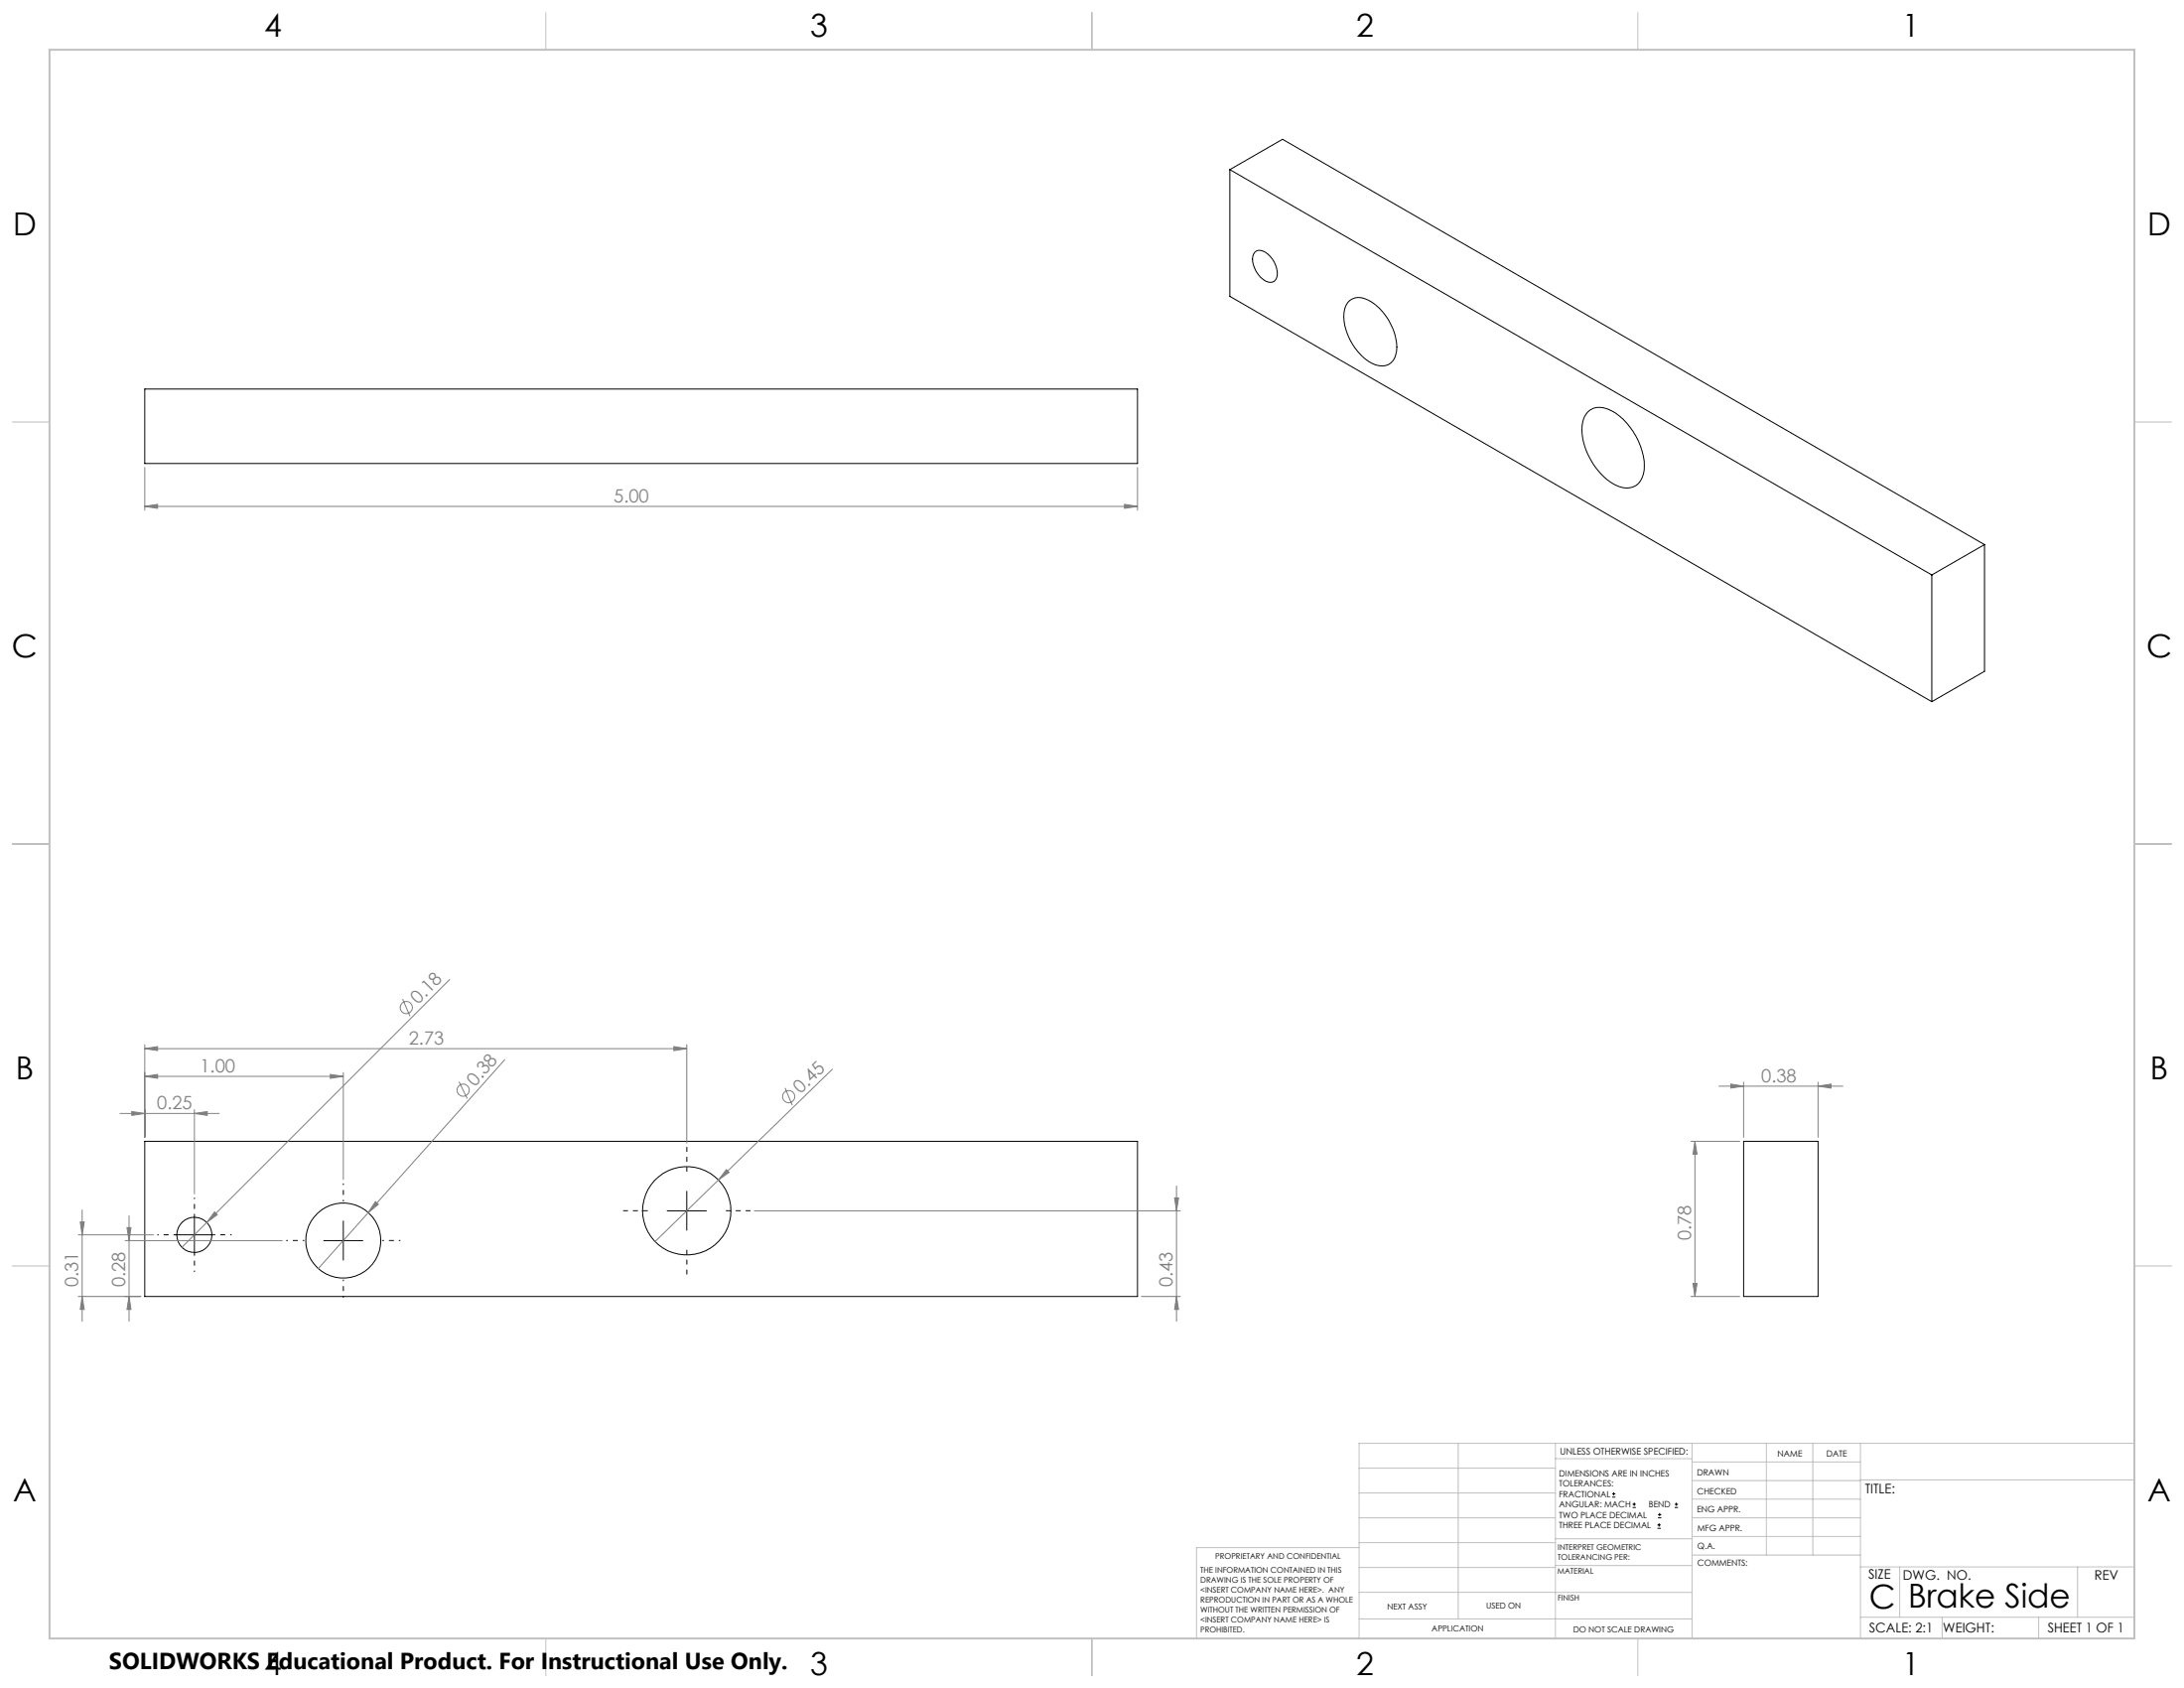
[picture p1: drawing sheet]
<svg xmlns="http://www.w3.org/2000/svg" width="559mm" height="432mm" viewBox="0 0 559 432" stroke-linecap="round" stroke-linejoin="round" font-family="sans-serif">
<g fill="none" stroke="#000" stroke-width=".25">
<path d="M314.7 43.4l179.6 103.7M314.7 43.4l13.5-7.8 179.6 103.7M314.7 43.4v32.4l179.6 103.7M321.1 64.5a2.44 2.44 0 0 1 3.3 .6 6.4 6.4 0 0 1 2.3 5.9 1.82 1.82 0 0 1-2.9 .9 6.7 6.7 0 0 1-3.3-6.3zM345.3 76.9a4.2 4.2 0 0 1 4.8-.1 14.4 14.4 0 0 1 7.2 13 3.8 3.8 0 0 1-5.3 3.5 14.3 14.3 0 0 1-8.1-13.4 4.6 4.6 0 0 1 1.4-3zM37 99.5h254v19.1h-254zM406.3 105.4a4.8 4.8 0 0 1 5.9-.4 17.2 17.2 0 0 1 8.5 15.3 4.5 4.5 0 0 1-5.5 4.4 14.8 14.8 0 0 1-8.9-8.5 12.4 12.4 0 0 1-1-9.4zM507.8 139.3l-13.5 7.8M507.8 139.3v32.4l-13.5 7.8M494.3 147.1v32.4M37 292h254v39.6h-254zM446.1 292h19.1v39.6h-19.1z"/>
<path d="M44.7 315.9h10M49.7 310.9v10M82.8 317.4h10M87.8 312.3v10M170.7 309.7h10M175.7 304.7v10M412.5 383h.8M412.5 382.1h.8M412.9 381.7v.9M417.7 385.6h.8M417.7 384.8h.8M418.1 384.4v.8"/>
<path d="M424.1 390.9h.8M424.1 390.1h.8M424.2 388.3h.9M424.2 387.5h.9M424.5 389.7v.8M424.6 387v.9M428.5 385.6h.8M428.5 384.8h.8M428.9 384.4v.8"/>
<circle cx="49.7" cy="315.9" r="4.5"/>
<circle cx="87.8" cy="317.3" r="9.6"/>
<circle cx="175.7" cy="309.7" r="11.3"/>
</g>
<g fill="none" stroke="#808080" stroke-width=".25">
<path d="M37 119.6v10.9M291 119.6v10.9M37 129.5l3.3-.5v1zM37 129.5h254M287.7 129l3.3 .5-3.3 .5zM103 255.6l1.9 4.3M115 250.6l-68.4 68.5M37 275.3l3.3-.5v1zM37 268.3l3.3-.6v1zM37 267.2v23.7M37 275.3h50.8M37 268.3h138.7"/>
<path d="M84.5 274.8l3.3 .5-3.3 .5zM87.8 274.4v27.3M117.4 276.7l2.2 4.3M129.2 271.1l-47.8 53.4M172.4 267.7l3.3 .6-3.3 .4zM175.7 267.2v25.2M200.9 278.3l1.8 4.4M213 273.5l-29.2 28.3M439.8 277.8h31.7M442.8 277.3l3.3 .5-3.3 .5zM446.1 276.8v14.1M465.2 277.8l3.3-.5v1z"/>
<path d="M465.2 276.8v14.1M30.7 284.8h25.4M33.7 284.3l3.3 .5-3.3 .5zM49.7 284.8l3.3-.5v1zM49.7 283.8v21.6M185.8 299.2l.7 .7-2.7 1.9zM432.7 292h12.4M433.7 292l.5 3.2h-1zM433.7 292v39.6M20 315.9h19.2M20.5 312.6h1.1l-.6 3.3zM21 309.5v28.5"/>
<path d="M32 317.4h40.2M32.5 314h1l-.5 3.4zM33 311v27M54.9 310l.7 .7-2.7 2zM96.1 307.4l.7 .7-2.6 2.1zM183.8 301.8l-16.2 15.8M193 309.7h109M300.5 306.4h1.1l-.6 3.3zM301 303.4v34.6M20 331.6h16M21 331.6l.6 3.4h-1.1zM33 331.6l.5 3.4h-1z"/>
<path d="M292 331.6h10M301 331.6l.6 3.4h-1.1zM432.7 331.6h12.4M433.2 328.3h1l-.5 3.3z"/>
<circle cx="104" cy="257.7" r="1.55"/>
<circle cx="118.5" cy="278.9" r="1.56"/>
<circle cx="201.8" cy="280.5" r="1.56"/>
</g>
<path d="M77.8 317.3h-4.6M87.8 307.3v-4.6M97.8 317.3h4.6M87.8 327.3v4.6" fill="none" stroke="#000" stroke-width=".25" stroke-dasharray="15.2 1.3 1.3 1.3" stroke-dashoffset="14.8" stroke-linecap="butt"/>
<path d="M175.7 299.7v-6.3M165.7 309.7h-6.3M175.7 319.7v6.3M185.7 309.7h6.3" fill="none" stroke="#000" stroke-width=".25" stroke-dasharray="15.2 1.3 1.3 1.3" stroke-dashoffset="14" stroke-linecap="butt"/>
<path d="M44.7 315.9h-4.4M49.7 310.9v-4.5M54.7 315.9h4.5M49.7 320.9v4.5" fill="none" stroke="#000" stroke-width=".25" stroke-dasharray="15.2 1.3 1.3 1.3" stroke-dashoffset="14.9" stroke-linecap="butt"/>
<g fill="none" stroke="#c0c0c0" stroke-width=".25">
<path d="M139.7 3.2v9.5M279.4 3.2v9.5M419.1 3.2v9.5M3.1 107.9h9.6M546.1 107.9h9.5M3.1 215.9h9.6M546.1 215.9h9.5M3.1 323.8h9.6M546.1 323.8h9.5M347.7 375.6h50.3M373.1 369.2v44.9M398 369.2v49.9"/>
<path d="M398 373.1h34.9M432.9 369.2v49.9M432.9 378.7h43.1M432.9 374h43.1M451.9 369.2v28.6M463.8 369.2v28.6M476 369.2v49.9M476 378.6h70.1M546.1 369.2h-198.4v49.9M347.7 394.6h50.3M347.7 388.3h50.3M347.7 381.9h50.3"/>
<path d="M347.7 395.9h-41.6v23.2M398 393.6h35M432.9 383.5h43.1M432.9 388.3h43.1M432.9 393h43.1M433 397.8h43M139.7 419.1v9.6M279.4 419.1v9.6M347.7 414.1h85.2M347.7 401h50.3M347.7 407.3h50.3M398 407.4h34.9"/>
<path d="M398 400.5h35M419.1 419.1v9.6M476 413.7h70.1M476 400.8h70.1M486.1 400.8v12.9M496.9 413.7v5.4M521.6 413.7v5.4M531.6 400.8v12.9"/>
</g>
<path d="M12.7 12.7h533.4v406.4h-533.4z" fill="none" stroke="#c0c0c0" stroke-width=".5"/>
<g fill="#808080">
<path d="M185.8 299.2l.7 .7-2.7 1.9z"/>
<path d="M54.9 310l.7 .7-2.7 2z"/>
<path d="M96.1 307.4l.7 .7-2.6 2.1z"/>
<path d="M49.7 284.8l3.3-.5v1zM33.7 284.3l3.3 .5-3.3 .5zM84.5 274.8l3.3 .5-3.3 .5zM37 275.3l3.3-.5v1zM172.4 267.7l3.3 .6-3.3 .4zM37 268.3l3.3-.6v1z"/>
<path d="M287.7 129l3.3 .5-3.3 .5zM37 129.5l3.3-.5v1z"/>
<path d="M442.8 277.3l3.3 .5-3.3 .5zM465.2 277.8l3.3-.5v1z"/>
<path d="M433.2 328.3h1l-.5 3.3zM433.7 292l.5 3.2h-1z"/>
<path d="M20.5 312.6h1.1l-.6 3.3zM21 331.6l.6 3.4h-1.1zM32.5 314h1l-.5 3.4zM33 331.6l.5 3.4h-1zM300.5 306.4h1.1l-.6 3.3zM301 331.6l.6 3.4h-1.1z"/>
</g>
<g font-size="8.5">
<text x="478.3" y="411.4">C</text>
<text x="488.2" y="411.3">Brake Side</text>
</g>
<g font-size="8.1">
<text x="67.6" y="9.3">4</text>
<text x="207.3" y="9.3">3</text>
<text x="347" y="9.3">2</text>
<text x="486.7" y="9.3">1</text>
<text x="3.3" y="60.1">D</text>
<text x="549.4" y="60.1">D</text>
<text x="3" y="168">C</text>
<text x="549.1" y="168">C</text>
<text x="4" y="276">B</text>
<text x="550.1" y="276">B</text>
<text x="3.3" y="383.9">A</text>
<text x="549.4" y="383.9">A</text>
<text x="67.6" y="428.4">4</text>
<text x="207.3" y="428.4">3</text>
<text x="347" y="428.4">2</text>
<text x="486.7" y="428.4">1</text>
</g>
<text font-size="5.9" x="27.9" y="427">SOLIDWORKS Educational Product. For Instructional Use Only.</text>
<g font-size="4.7" fill="#808080">
<text x="157" y="128.5">5.00</text>
<text x="107" y="257.1" transform="rotate(-45 107 257.1)">0.18</text>
<text x="104.6" y="267.2">2.73</text>
<text x="51.2" y="274.3">1.00</text>
<text x="121.5" y="278.1" transform="rotate(-48 121.5 278.1)">0.38</text>
<text x="204.8" y="279.9" transform="rotate(-44 204.8 279.9)">0.45</text>
<text x="450.6" y="276.8">0.38</text>
<text x="40.2" y="283.8">0.25</text>
<text x="432.7" y="317.3" transform="rotate(-90 432.7 317.3)">0.78</text>
<text x="20" y="329.3" transform="rotate(-90 20 329.3)">0.31</text>
<text x="32" y="329.3" transform="rotate(-90 32 329.3)">0.28</text>
<text x="300" y="329.3" transform="rotate(-90 300 329.3)">0.43</text>
</g>
<g font-size="3.4">
<text x="477.2" y="381.9">TITLE:</text>
<text x="478.1" y="404">SIZE</text>
<text x="486.9" y="404">DWG. NO.</text>
<text x="535.9" y="404.1">REV</text>
<text x="478.2" y="417.6">SCALE: 2:1</text>
<text x="497.1" y="417.7">WEIGHT:</text>
<text x="523.9" y="417.6">SHEET 1 OF 1</text>
</g>
<text font-size="2.4" x="399.2" y="372.1">UNLESS OTHERWISE SPECIFIED:</text>
<g font-size="2.2">
<text x="398.9" y="377.7">DIMENSIONS ARE IN INCHES</text>
<text x="434.2" y="377.3">DRAWN</text>
<text x="454.8" y="372.5">NAME</text>
<text x="467.3" y="372.6">DATE</text>
<text x="398.9" y="380.3">TOLERANCES:</text>
<text x="398.9" y="383">FRACTIONAL</text>
<text x="434.3" y="382.2">CHECKED</text>
<text x="398.9" y="385.6">ANGULAR: MACH</text>
<text x="398.9" y="388.3">TWO PLACE DECIMAL</text>
<text x="421.9" y="385.6">BEND</text>
<text x="434.2" y="386.8">ENG APPR.</text>
<text x="398.9" y="390.9">THREE PLACE DECIMAL</text>
<text x="434.3" y="391.6">MFG APPR.</text>
<text x="434.3" y="396.3">Q.A.</text>
<text x="434.3" y="400.5">COMMENTS:</text>
</g>
<g font-size="2.1">
<text x="354.9" y="411.6">NEXT ASSY</text>
<text x="380.3" y="411.6">USED ON</text>
<text x="366.3" y="417.4">APPLICATION</text>
<text x="402.5" y="417.5">DO NOT SCALE DRAWING</text>
</g>
<g font-size="2">
<text x="310.9" y="398.8">PROPRIETARY AND CONFIDENTIAL</text>
<text x="398.6" y="396.5">INTERPRET GEOMETRIC</text>
<text x="398.6" y="399">TOLERANCING PER:</text>
<text x="307.2" y="402.4">THE INFORMATION CONTAINED IN THIS</text>
<text x="307.2" y="404.9">DRAWING IS THE SOLE PROPERTY OF</text>
<text x="307.2" y="407.5">&lt;INSERT COMPANY NAME HERE&gt;. ANY</text>
<text x="398.5" y="402.6">MATERIAL</text>
<text x="307.2" y="410">REPRODUCTION IN PART OR AS A WHOLE</text>
<text x="307.2" y="412.5">WITHOUT THE WRITTEN PERMISSION OF</text>
<text x="398.5" y="409.4">FINISH</text>
<text x="307.2" y="415">&lt;INSERT COMPANY NAME HERE&gt; IS</text>
<text x="307.2" y="417.6">PROHIBITED.</text>
</g>
</svg>
